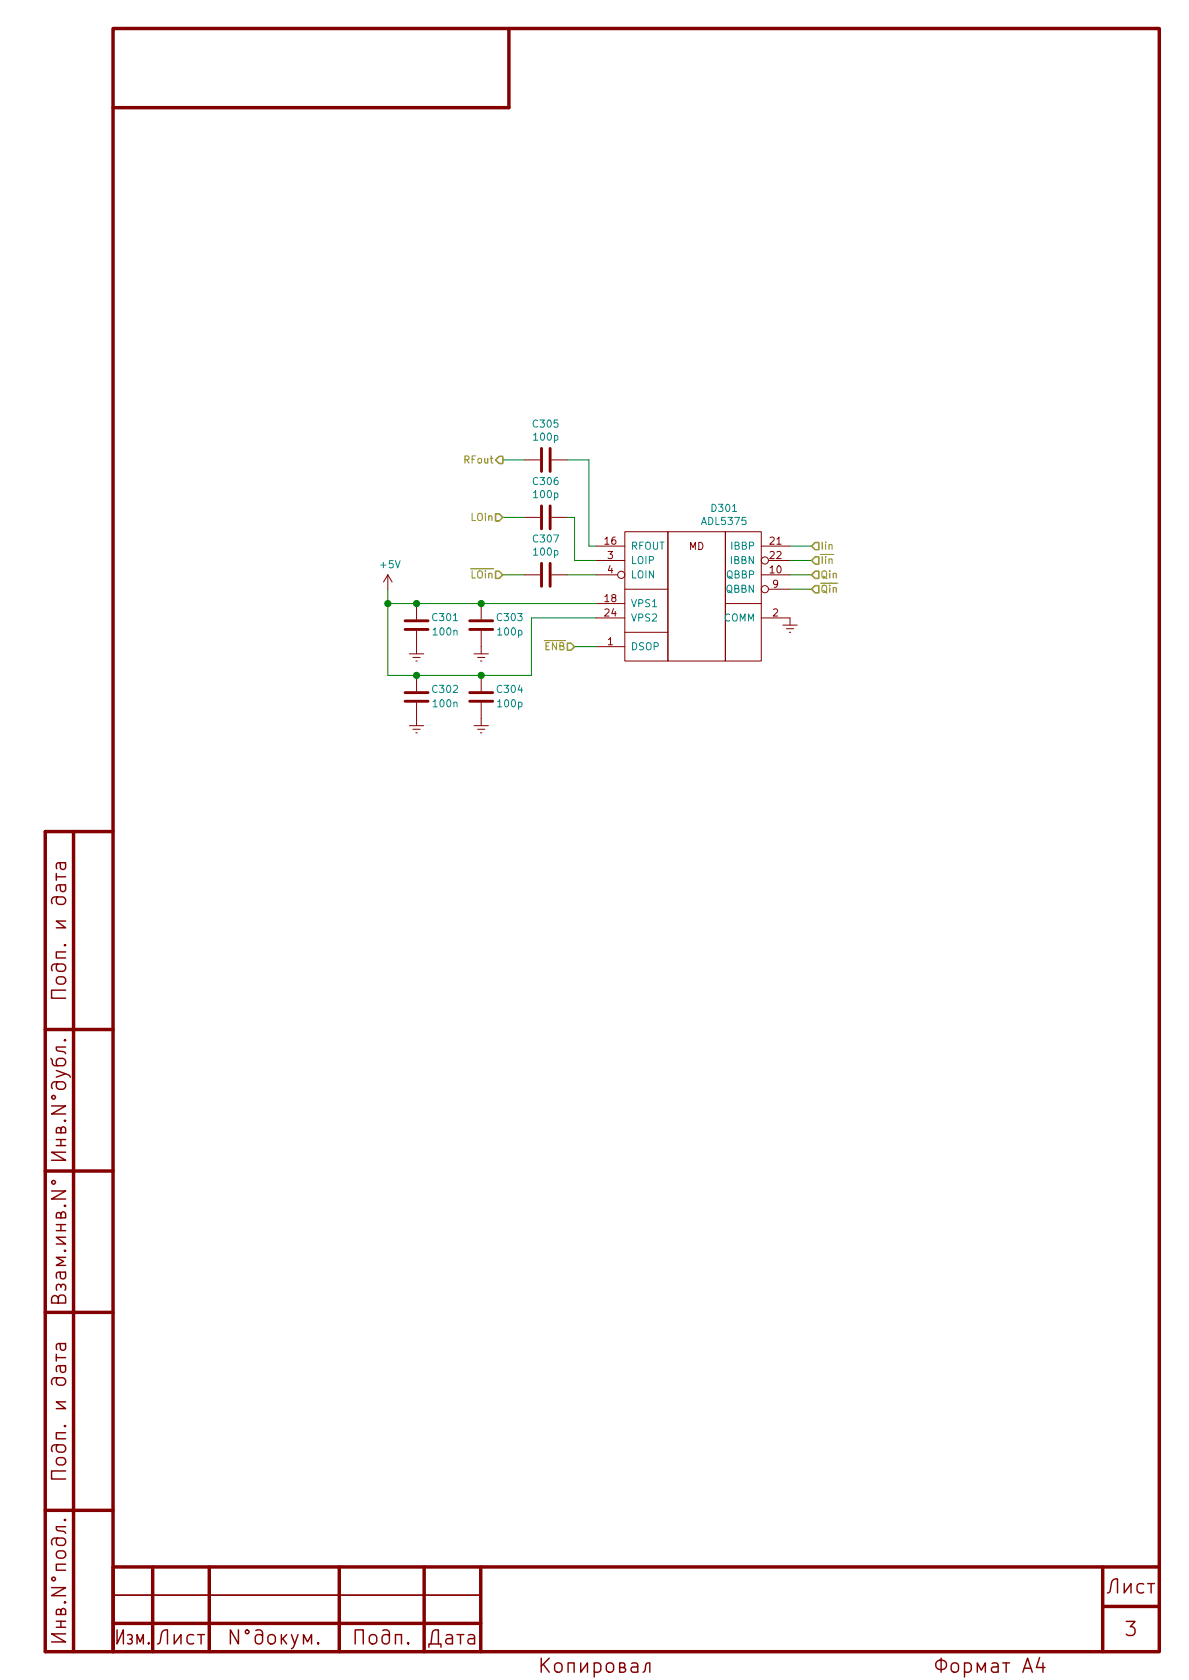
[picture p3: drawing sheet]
<svg xmlns="http://www.w3.org/2000/svg" width="210mm" height="297mm" viewBox="0 0 210 297" stroke-linecap="round" stroke-linejoin="round" font-family="sans-serif">
<g fill="none" stroke="#840000" stroke-width=".61">
<path d="M20 5h185v287h-185zM90 5v14h-70M13 147v145M20 147h-12v145h12M8 182h12M8 207h12M8 232h12M8 267h12M27 277v15M37 277v15M60 277v15M75 277v15"/>
<path d="M85 277v15M195 277v15M205 277h-185v15M20 287h65M195 284h10"/>
</g>
<path d="M20 282h65" fill="none" stroke="#840000" stroke-width=".3"/>
<g fill="none" stroke="#840000" stroke-width=".25">
<path d="M10 154.4v1.2M10 155h1.6M10.2 158.6a.82 .82 0 0 0-.1 1.1l.3 .2h.7a.68 .68 0 0 0 .5-.7 .68 .68 0 0 0-.5-.6h-1.5l-.3 .1-.2 .4 .1 .7M10.5 156.4l.2 .9a.48 .48 0 0 0 .4 .4 .48 .48 0 0 0 .5-.4l-.1-.9M10.5 152.5l.2 .9a.48 .48 0 0 0 .4 .3 .48 .48 0 0 0 .5-.3l-.1-.9M11.6 156.4h-1.3l-.2 .2-.1 .2 .1 .7M11.6 152.5h-1.3l-.2 .2-.1 .2 .1 .7M10.2 172.8l.9-.1a.67 .67 0 0 1 .5 .7 .67 .67 0 0 1-.5 .6h-.7a.69 .69 0 0 1-.2-1.2zM10.2 170.4a.82 .82 0 0 0-.1 1.1l.3 .2h.7a.67 .67 0 0 0 .5-.6 .67 .67 0 0 0-.5-.7h-1.5l-.3 .2a.79 .79 0 0 0-.1 1M11.4 167.1l.1-.1 .1 .1-.1 .1-.1-.1h.2M11.6 175.1h-2.5v1.4h2.5M11.6 168.3h-1.6v1.1h1.6"/>
<path d="M11.6 162.9h-1.6l1.6 1.1h-1.6M9 187.1l.2 .4v.5l.3 .3 1.6 .1a.67 .67 0 0 0 .5-.6 .67 .67 0 0 0-.5-.7h-.7l-.2 .2a.78 .78 0 0 0 0 1.1M10 189.3l2.2 .8 .2 .4M10.8 199.7l.1-.3 .2-.2 .4 .2 .1 .2v.7h-1.6l.1-.8 .2-.1 .4 .1 .1 .8M11.4 183.9l.1-.1 .1 .1-.1 .2-.1-.2h.2M11.6 185.1h-1.6l.1 .6 1.2 .2 .3 .4M11.6 189.9l-1.6 .6M9.1 210.6h2.5l-2.5 1.4h2.5M9.2 208.8l.3-.1 .2 .1 .1 .3-.1 .2-.2 .1-.3-.1-.1-.2zM10 202.6h1.6M10 201.5h1.6M10.8 214.7l.1-.3 .2-.1 .4 .1 .1 .2v.7h-1.6l.1-.8 .2-.1 .4 .1 .1 .8"/>
<path d="M10.8 201.5v1.1M11.4 213.2l.1-.1 .1 .1-.1 .1-.1-.1h.2M11.6 203.7h-2.5l2.5 1.4h-2.5M10 239.5v1.2M10.1 228.1l-.1-.7 .1-.2 .2-.1 .4 .1 .1 .2 .3-.3 .4 .1 .1 .2-.1 .7M10.3 229.6l.1-.4a.69 .69 0 0 1 1.2 .2v1h-2.5v-.8a.61 .61 0 0 1 .6-.5 .61 .61 0 0 1 .6 .5v.8M10.5 224.9l.2 .3v.6a.48 .48 0 0 0 .4 .3 .48 .48 0 0 0 .5-.3v-.6l-.1-.3M10.5 237.6l.2 .8a.48 .48 0 0 0 .4 .4 .48 .48 0 0 0 .5-.4l-.1-.8M10.8 227.4v.2M11.6 224.9h-1.3l-.2 .2-.1 .2 .1 .7M11.6 222.3h-1.6l1.3 .7-1.3 .7h1.6M11.6 237.6h-1.3l-.2 .1-.1 .2 .1 .7"/>
<path d="M10 240h1.6M10.1 257.9l.3-.2h.7a.67 .67 0 0 1 .5 .7 .67 .67 0 0 1-.5 .6h-.7a.67 .67 0 0 1-.3-1.1zM10.2 255.5a.82 .82 0 0 0-.1 1l.3 .3h.7a.67 .67 0 0 0 .5-.7 .67 .67 0 0 0-.5-.6h-1.5l-.3 .1a.79 .79 0 0 0-.1 1.1M10.2 243.6a.82 .82 0 0 0-.1 1.1l.3 .2h.7a.68 .68 0 0 0 .5-.6 .68 .68 0 0 0-.5-.7h-1.5l-.3 .1-.2 .4 .1 .7M10.5 241.5l.2 .8a.48 .48 0 0 0 .4 .4 .48 .48 0 0 0 .5-.4l-.1-.8M11.4 252.1l.1-.1 .1 .1-.1 .2-.1-.2h.2M11.6 253.3h-1.6v1.1h1.6M11.6 247.9h-1.6l1.6 1.2h-1.6M11.6 241.5h-1.3l-.2 .1-.1 .2 .1 .7M10.2 274.3l.9-.1a.67 .67 0 0 1 .5 .7 .67 .67 0 0 1-.5 .6h-.7a.69 .69 0 0 1-.2-1.2zM10.2 271.9a.82 .82 0 0 0-.1 1.1l.3 .2h.7a.67 .67 0 0 0 .5-.6 .67 .67 0 0 0-.5-.7h-1.5l-.3 .2a.79 .79 0 0 0-.1 1M11.4 268.7l.1-.1 .1 .1-.1 .2-.1-.2h.2"/>
<path d="M11.6 269.9h-1.6l.1 .6 1.2 .2 .3 .4M11.6 260.1h-2.5v1.4h2.5M198.8 280v1.6l1.2-1.6v1.6M202.9 280h1.2M203.6 280v1.6M10 287.7h1.6M10 286.7h1.6M10.8 284.9l.1-.4 .2-.1 .4 .1 .1 .2v.8h-1.6l.1-.9 .2-.1 .4 .1 .1 .9M10.8 286.7v1M11.4 283.3l.1-.1 .1 .1-.1 .1-.1-.1h.2M11.6 288.9h-2.5l2.5 1.4h-2.5M20.7 288.2v2.5l1.1-2.5v2.5"/>
<path d="M22.6 289.1l.1-.1 .6 .1 .1 .4-.3 .3a.45 .45 0 0 1 .3 .4 .45 .45 0 0 1-.3 .5l-.5-.2M24.2 290.7v-1.7l.6 1.3 .5-1.3v1.7M26.3 290.4v.3l-.1-.2 .1-.1v.3M27.8 290.7l.4-.2 .1-.2 .2-1.4a.86 .86 0 0 1 1.1-.7v2.5M30.8 289v1.7l1.2-1.7v1.7M34.2 289.1a.82 .82 0 0 0-1 .1l-.1 .3 .1 .9 .3 .3 .7-.2M35 289h1.1M35.6 289v1.7M42.2 288.2v2.5l-1.5-2.5v2.5M43.5 288.3l.2-.1 .2 .1 .2 .2-.2 .3-.2 .1-.2-.1-.1-.3zM45.2 288.3a.79 .79 0 0 1 1.1 .1l.1 .3v1.5a.67 .67 0 0 1-.6 .5 .67 .67 0 0 1-.7-.5l.1-1a.82 .82 0 0 1 1.1-.1l.1 .1M51.5 289l.6 1.7"/>
<path d="M52.7 289l-.8 2.2-.4 .3M53.7 290.7v-1.7l.7 1.3 .7-1.3v1.7M56.3 290.4l.1 .1-.1 .2-.1-.2 .1-.1v.3M62.8 290.7v-2.5h1.4v2.5M65.6 289.1a.7 .7 0 0 1 1 .4v.7a.68 .68 0 0 1-.6 .5 .68 .68 0 0 1-.7-.5v-.7zM67.7 288.3l.7-.1 .4 .2 .1 1.8a.67 .67 0 0 1-.7 .5 .67 .67 0 0 1-.6-.5v-.7l.1-.3a.78 .78 0 0 1 1.2 0M69.9 290.7v-1.7h1.1v1.7M72.2 290.4l.1 .1-.1 .2-.1-.2 .1-.1v.3M75.8 291.2v-.5h2.2v.5M76.2 290.7l.3-2 .1-.3 .3-.2h.6v2.5M78.9 289.1l.3-.1 .7 .1 .1 .3v1.3M80 289.6l-.8 .1a.48 .48 0 0 0-.4 .5 .48 .48 0 0 0 .4 .5l.8-.2"/>
<path d="M80.8 289h1.2M81.4 289v1.7M82.9 289.1l.2-.1 .7 .1 .1 .3v1.3M83.9 289.6l-.8 .1a.48 .48 0 0 0-.4 .5 .48 .48 0 0 0 .4 .5l.8-.2M95.7 293.2v2.5M96.1 294.2l1 1.5M97.1 293.2l-1.4 1.4M98.2 294.2a.69 .69 0 0 1 1.2 .3v.7a.68 .68 0 0 1-.7 .5 .68 .68 0 0 1-.6-.5v-.7zM100.5 295.7v-1.7h1v1.7M102.7 294v1.7l1.2-1.7v1.7M105.1 294.1a.82 .82 0 0 1 1 .1l.1 .3-.1 .9-.3 .3-.7-.2M105.1 294v2.5"/>
<path d="M107.3 294.2a.69 .69 0 0 1 1.2 .3v.7a.67 .67 0 0 1-.6 .5 .67 .67 0 0 1-.7-.5zM109.6 294.8l.8-.1 .1-.2-.1-.4-.8-.1v1.7h.7l.2-.2 .1-.3-.1-.2-.3-.2M111.7 294.1l.2-.1 .7 .1 .2 .3v1.3M112.8 294.6l-.3 .1h-.6a.48 .48 0 0 0-.3 .5 .48 .48 0 0 0 .3 .5h.6l.3-.2M113.7 295.7l.3-.2 .2-1.1 .1-.3 .3-.1h.3v1.7M170.6 294.1a.79 .79 0 0 1 1.2 .4v.7l-.2 .2a.79 .79 0 0 1-1 .1M172.8 295.7v-1.7l.7 1.3 .7-1.3v1.7M175.4 294.1l.3-.1 .7 .1 .1 .3v1.3M176.5 294.6l-.8 .1a.48 .48 0 0 0-.4 .5 .48 .48 0 0 0 .4 .5l.8-.2M177.3 294h1.2M177.9 294v1.7M180.9 295.7l.8-2.5 .8 2.5"/>
<path d="M181.1 295h1.2M183.8 293.1l-.5 1.7h1.5M184.4 294v1.7M195.8 281.6l.4-.1 .1-.2 .2-1.4a.86 .86 0 0 1 1.1-.7v2.4M202.2 280.1a.82 .82 0 0 0-1 .1l-.1 .3 .1 .9 .3 .2 .7-.1"/>
</g>
<g fill="none" stroke="#840000" stroke-width=".18">
<path d="M92.7 91.5h2.8M92.7 81.3h2.8M97.5 91.5h2.8M97.5 81.3h2.8M105.4 96.6h5.1M105.4 99.1h5.1M110.5 94h7.6v22.9h-7.6zM118.1 94h10.2v22.9h-10.2zM128.3 94h6.3v22.9h-6.3zM134.6 96.6h5.1M135.9 99.1h3.8M68.6 101.6l-.8 1.3"/>
<path d="M68.6 101.6v2.6M68.6 101.6l.7 1.3M72.4 115.6h2.5M73 116.2h1.3M73.5 116.9h.3M73.7 106.7v2.8M73.7 111.5v4.1M73.7 119.4v2.8M83.8 115.6h2.6M84.5 116.2h1.2M85 116.9h.2M85.1 106.7v2.8"/>
<path d="M85.1 111.5v4.1M85.1 119.4v2.8M92.7 101.6h2.8M97.5 101.6h2.8M105.4 114.3h5.1M105.4 101.6h3.8M105.4 106.7h5.1M105.4 109.3h5.1M110.5 111.8h7.6zM110.5 104.2h7.6zM128.3 106.7h6.3zM134.6 109.3h5.1v1.2"/>
<path d="M134.6 101.6h5.1M135.9 104.2h3.8M138.4 110.5h2.6M139.1 111.2h1.2M139.6 111.8h.2M72.4 128.3h2.5M73 128.9h1.3M73.5 129.6h.3M73.7 124.2v4.1M83.8 128.3h2.6M84.5 128.9h1.2M85 129.6h.2"/>
<path d="M85.1 124.2v4.1"/>
<circle cx="135.3" cy="99.1" r=".63"/>
<circle cx="109.9" cy="101.6" r=".63"/>
<circle cx="135.3" cy="104.2" r=".63"/>
</g>
<g fill="none" stroke="#840000" stroke-width=".51">
<path d="M95.8 79.3v4M97.3 79.3v4M95.8 89.4v4.1M95.8 99.6v4.1M97.3 89.4v4.1M97.3 99.6v4.1M71.6 109.8h4.1M71.6 111.3h4.1M83.1 109.8h4M83.1 111.3h4M71.6 122.5h4.1M71.6 124h4.1"/>
<path d="M83.1 122.5h4M83.1 124h4"/>
</g>
<g fill="none" stroke="#008400" stroke-width=".18">
<path d="M88.9 91.5h3.8M88.9 81.3h3.8M100.3 91.5h1.3v7.6h3.8M100.3 81.3h3.8v15.3h1.3M139.7 96.6h3.8M139.7 99.1h3.8M68.6 104.2v15.2h25.4v-10.1h11.4M68.6 106.7h36.8M88.9 101.6h3.8M100.3 101.6h5.1M101.6 114.3h3.8M139.7 101.6h3.8"/>
<path d="M139.7 104.2h3.8"/>
</g>
<path d="M87.6 90.8h.7l.6 .7-.6 .6h-.7zM88.3 80.7h.6v1.3h-.6l-.7-.7zM144.1 95.9h.7v1.3h-.7l-.6-.6zM144.1 98.5h.7v1.2h-.7l-.6-.6zM87.6 101h.7l.6 .6-.6 .7h-.7zM100.3 113.7h.7l.6 .6-.6 .7h-.7zM144.1 103.5h.7v1.3h-.7l-.6-.6zM144.1 101h.7v1.3h-.7l-.6-.7z" fill="none" stroke="#848400" stroke-width=".25"/>
<path d="M146.3 98h1.1" fill="none" stroke="#848400" stroke-width=".18"/>
<g fill="#008400" stroke="#008400" stroke-width=".25">
<circle cx="68.6" cy="106.7" r=".51"/>
<circle cx="73.7" cy="106.7" r=".51"/>
<circle cx="73.7" cy="119.4" r=".51"/>
<circle cx="85.1" cy="106.7" r=".51"/>
<circle cx="85.1" cy="119.4" r=".51"/>
</g>
<g font-size="3.5" fill="#840000">
<text x="11.7" y="197.4" transform="rotate(-90 11.7 197.4)">.N°.</text>
<text x="11.7" y="222.4" transform="rotate(-90 11.7 222.4)">..N°</text>
<text x="11.7" y="282.4" transform="rotate(-90 11.7 282.4)">.N°.</text>
<text x="23.1" y="290.8">.</text>
<text x="46.1" y="290.8">N°.</text>
<text x="199" y="289.3">3</text>
<text x="166" y="295.8">A4</text>
</g>
<g font-size="1.8" fill="#008484">
<text x="94.4" y="75.6">C305</text>
<text x="94.5" y="77.9">100p</text>
<text x="94.4" y="85.8">C306</text>
<text x="94.5" y="88.1">100p</text>
<text x="94.4" y="95.9">C307</text>
<text x="124.3" y="92.8">ADL5375</text>
<text x="126" y="90.5">D301</text>
<text x="67.4" y="100.5">+5V</text>
<text x="94.5" y="98.2">100p</text>
<text x="111.5" y="97.2">RFOUT</text>
<text x="111.5" y="99.7">LOIP</text>
<text x="129.3" y="99.7">IBBN</text>
<text x="129.4" y="97.2">IBBP</text>
<text x="111.5" y="107.4">VPS1</text>
<text x="111.5" y="102.3">LOIN</text>
<text x="128.4" y="104.8">QBBN</text>
<text x="128.5" y="102.3">QBBP</text>
<text x="76.6" y="109.8">C301</text>
<text x="76.7" y="112.4">100n</text>
<text x="88" y="109.8">C303</text>
<text x="88.2" y="112.4">100p</text>
<text x="111.5" y="109.9">VPS2</text>
<text x="128" y="109.9">COMM</text>
<text x="111.5" y="115">DSOP</text>
<text x="76.6" y="122.5">C302</text>
<text x="76.7" y="125.1">100n</text>
<text x="88" y="122.5">C304</text>
<text x="88.2" y="125.1">100p</text>
</g>
<g font-size="1.8" fill="#848400">
<text x="82.3" y="82">RFout</text>
<text x="83.3" y="92.1">LOin</text>
<text x="145" y="97.2">Iin</text>
<text x="145" y="99.7">Iin</text>
<text x="83.3" y="102.3">LOin</text>
<text x="145" y="104.8">Qin</text>
<text x="145" y="102.3">Qin</text>
<text x="96.3" y="115">ENB</text>
</g>
<g font-size="1.8" fill="#840000">
<text x="107" y="96.3">16</text>
<text x="107.5" y="98.8">3</text>
<text x="107.5" y="101.4">4</text>
<text x="121.8" y="97.2">MD</text>
<text x="136.2" y="101.4">10</text>
<text x="136.2" y="96.3">21</text>
<text x="136.2" y="98.8">22</text>
<text x="107" y="106.5">18</text>
<text x="136.7" y="103.9">9</text>
<text x="107" y="109">24</text>
<text x="136.7" y="109">2</text>
<text x="107.5" y="114.1">1</text>
</g>
</svg>
